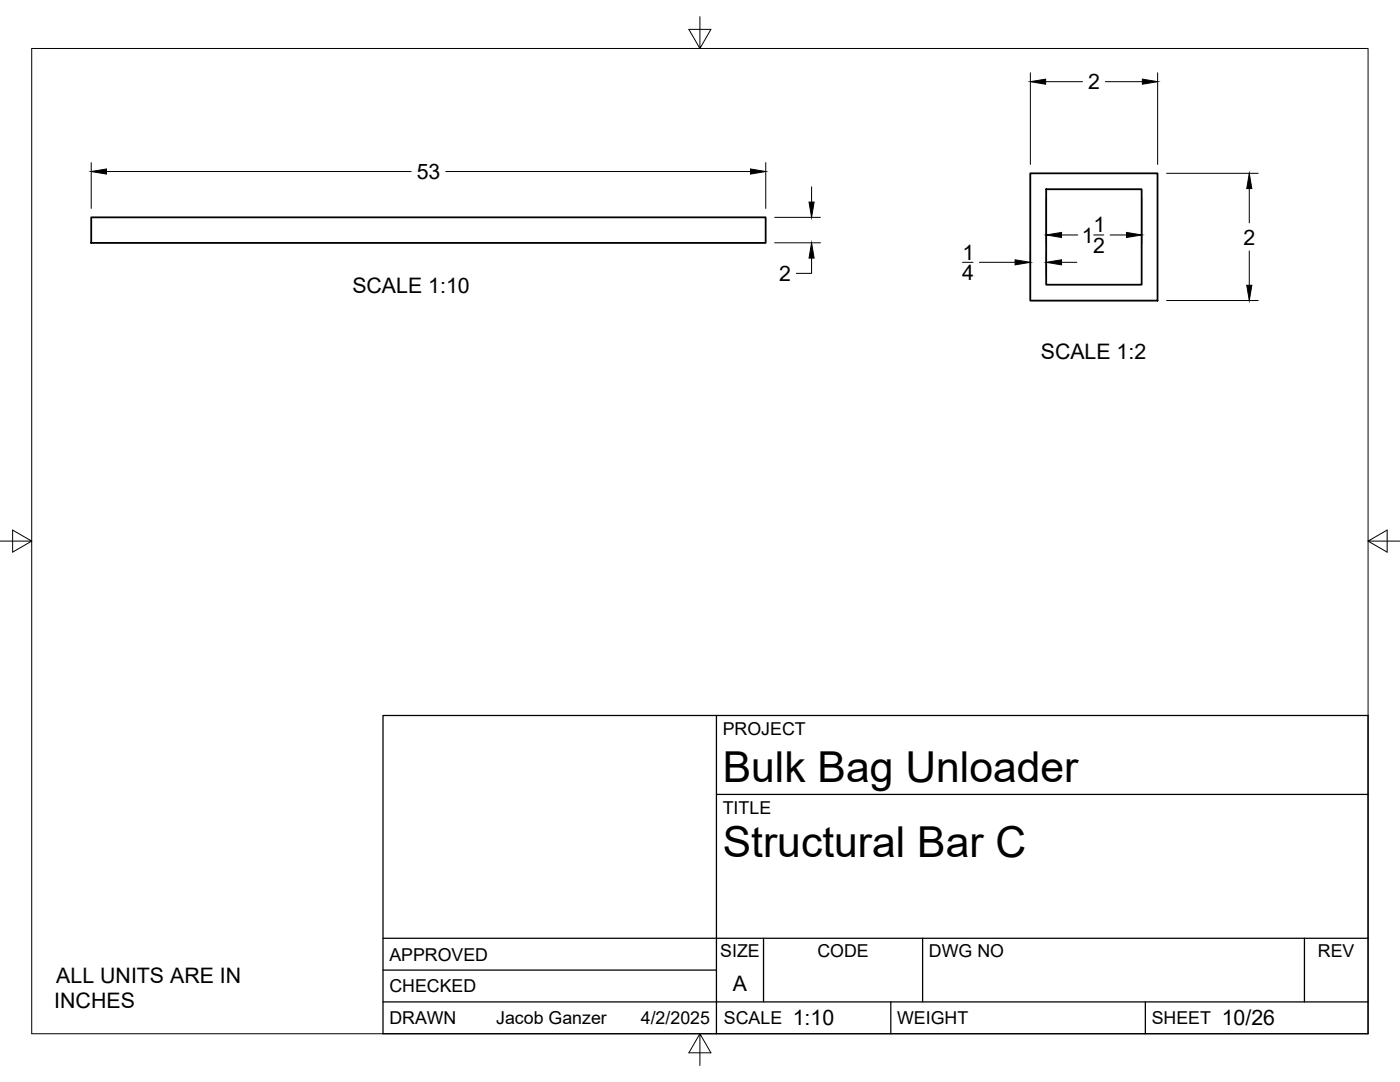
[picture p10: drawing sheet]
<svg xmlns="http://www.w3.org/2000/svg" width="279mm" height="216mm" viewBox="0 0 279 216" stroke-linecap="round" stroke-linejoin="round" font-family="sans-serif">
<!-- layer: Visible -->
<path d="M205.6 34.6h25.4v25.4h-25.4zM208.8 37.8h19v19h-19zM18.2 43.4h134.6v5.1h-134.6z" fill="none" stroke="#000" stroke-width=".36"/>
<!-- layer: Border -->
<path d="M6.3 9.7h266.7v196.6h-266.7zM139.7 3.3v6.4l2.2-3.8h-4.4l2.2 3.8M0 108h6.3l-3.8-2.2v4.4l3.8-2.2M273 108l3.8 2.2v-4.4l-3.8 2.2h6.4M139.7 206.3l-2.2 3.8h4.4l-2.2-3.8v6.3" fill="none" stroke="#000" stroke-width=".2"/>
<!-- layer: Titleblock -->
<path d="M76.4 142.8h196.6v63.5h-196.6zM143 158.5h130M143 142.8v63.5M76.4 199.9h196.6M76.4 193.6h66.6M76.4 187.2h196.6M152.4 187.2v12.7M177.8 199.9v6.4M184.1 187.2v12.7M228.6 199.9v6.4M260.3 187.2v12.7" fill="none" stroke="#000" stroke-width=".25"/>
<!-- layer: FD_Dimensions -->
<g fill="none" stroke="#000" stroke-width=".2">
<path d="M205.6 14.5v18.3M208.7 16.3h7.3M220.6 16.3h7.4M231 14.5v18.3M18.2 32.4v9.2M21.3 34.2h60.8M89 34.2h60.8M152.8 32.4v9.2M162 37.3v3M208.8 39.5v9.2M227.9 39.5v9.2M232.8 34.6h18.3"/>
<path d="M249.3 37.6v6.9M154.6 43.4h9.1M154.6 48.5h9.1M162 51.5v3h-3.1M192.1 52.3h2.1M195.5 52.3h7.1M205.6 50.6v2.8M208.8 50.6v4.4M211.9 52.3h3M211.9 46.9h3.2M218.3 46.9h2M221.6 46.9h3.2"/>
<path d="M232.8 60h18.3M249.3 50.1v6.8"/>
</g>
<path d="M205.6 16.3l3.1-.5v1zM228 15.8l3 .5-3 .5zM18.2 34.2l3.1-.5v1zM149.8 33.7l3 .5-3 .5zM249.3 34.6l.5 3h-1zM161.5 40.3h1l-.5 3.1zM162 48.5l.5 3h-1zM202.6 51.8l3 .5-3 .6zM208.8 52.3l3.1-.5v1.1zM208.8 46.9l3.1-.5v1zM224.8 46.4l3.1 .5-3.1 .5zM248.8 56.9h1l-.5 3.1z" fill="#000" stroke="#000" stroke-width=".2"/>
<g font-size="8.5">
<text x="144.3" y="156">Bulk Bag Unloader</text>
<text x="144.3" y="171">Structural Bar C</text>
</g>
<g font-size="4.3">
<text x="217.2" y="17.8">2</text>
<text x="83.2" y="35.7">53</text>
<text x="218.2" y="46.4">1</text>
<text x="192.1" y="51.8">1</text>
<text x="215.9" y="48.4">1</text>
<text x="218.1" y="50.5">2</text>
<text x="248.2" y="48.8">2</text>
<text x="70.3" y="58.5">SCALE 1:10</text>
<text x="155.5" y="56.1">2</text>
<text x="192" y="55.9">4</text>
<text x="207.7" y="71.7">SCALE 1:2</text>
<text x="11.2" y="196.1">ALL UNITS ARE IN</text>
<text x="146.3" y="197.7">A</text>
<text x="10.8" y="201.2">INCHES</text>
<text x="158.2" y="204.6">1:10</text>
<text x="243.8" y="204.6">10/26</text>
</g>
<g font-size="3.5">
<text x="144.3" y="146.6">PROJECT</text>
<text x="144.3" y="162.3">TITLE</text>
<text x="77.7" y="191.7">APPROVED</text>
<text x="143.7" y="191">SIZE</text>
<text x="163.1" y="191">CODE</text>
<text x="185.4" y="191">DWG NO</text>
<text x="263" y="191">REV</text>
<text x="77.7" y="198">CHECKED</text>
<text x="77.7" y="204.4">DRAWN</text>
<text x="99" y="204.4">Jacob Ganzer</text>
<text x="127.9" y="204.4">4/2/2025</text>
<text x="144.5" y="204.4">SCALE</text>
<text x="179" y="204.4">WEIGHT</text>
<text x="229.8" y="204.4">SHEET</text>
</g>
</svg>
